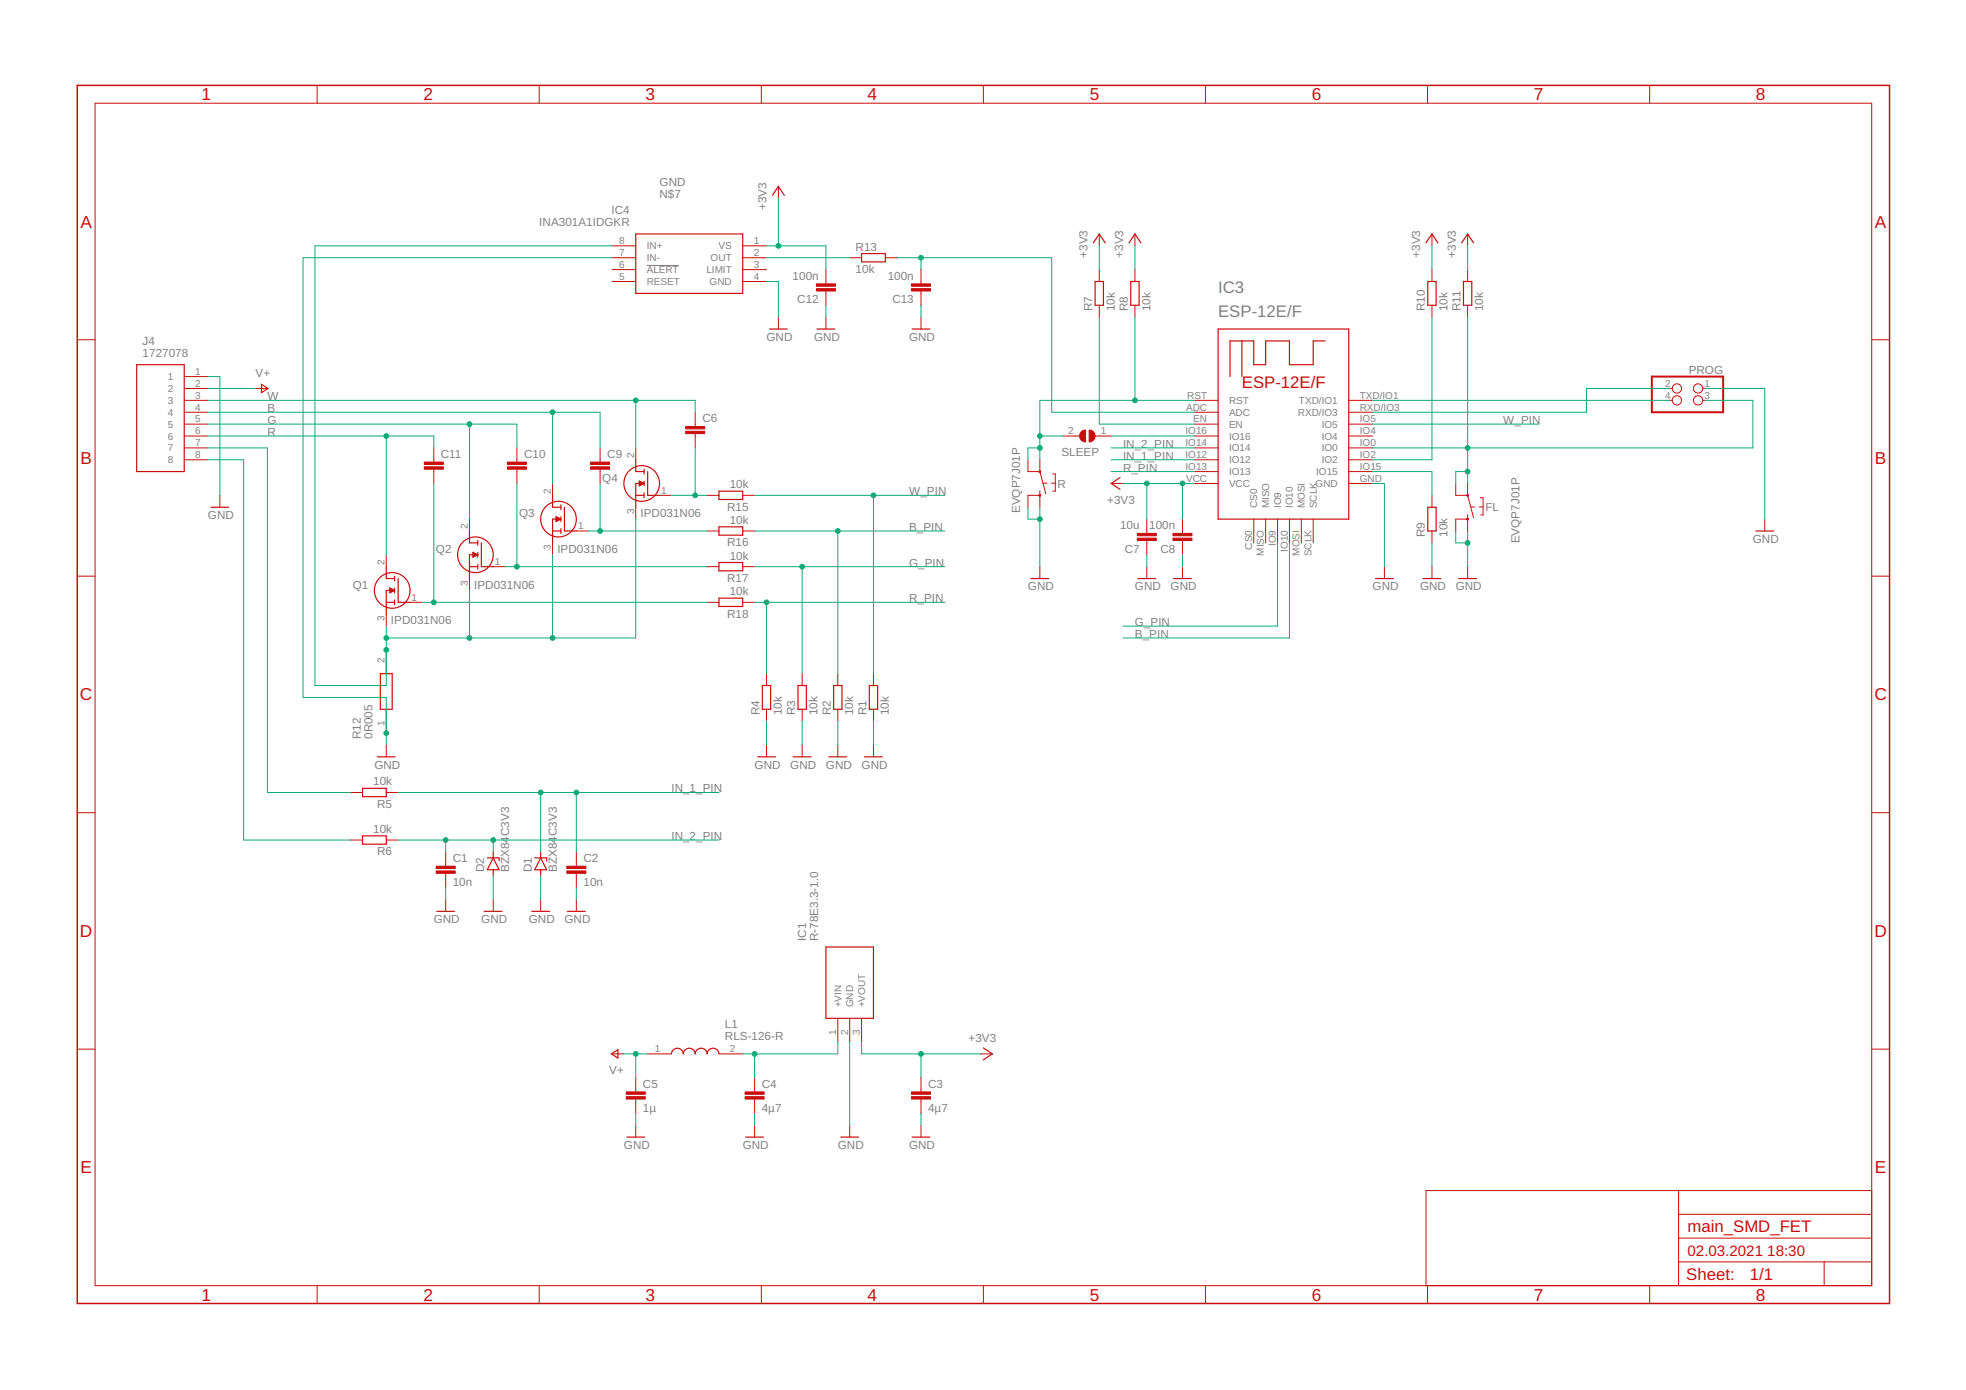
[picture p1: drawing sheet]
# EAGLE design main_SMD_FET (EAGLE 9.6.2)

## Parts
C1  10n  C-EUC0603  [C0603]
C2  10n  C-EUC0603  [C0603]
C3  4µ7  C-EUC0603  [C0603]
C4  4µ7  C-EUC1206  [C1206]
C5  1µ  C-EUC1206  [C1206]
C6  C-EUC0402  [C0402]
C7  10u  C-EUC0603  [C0603]
C8  100n  C-EUC0603  [C0603]
C9  C-EUC0402  [C0402]
C10  C-EUC0402  [C0402]
C11  C-EUC0402  [C0402]
C12  100n  C-EUC0603  [C0603]
C13  100n  C-EUC0603  [C0603]
D1  BZX84C3V3  BZX84CSMD  [TO236]
D2  BZX84C3V3  BZX84CSMD  [TO236]
FL  EVQP7J01P  [EVQP7J01P]
IC1  R-78E3.3-1.0  [R78E3310]
IC3  ESP-12E/F  [ESP-12E]
IC4  INA301A1IDGKR  [SOP65P490X110-8N]
J4  1727078  [SHDR8W90P0X381_1X8_3047X730X86]
L1  RLS-126-R  [RLS126R]
PROG  PINHD-2X2  [2X02]
Q1  IPD031N06  IPD031N06L3GATMA1  [IPD031N06L3GATMA1]
Q2  IPD031N06  IPD031N06L3GATMA1  [IPD031N06L3GATMA1]
Q3  IPD031N06  IPD031N06L3GATMA1  [IPD031N06L3GATMA1]
Q4  IPD031N06  IPD031N06L3GATMA1  [IPD031N06L3GATMA1]
R  EVQP7J01P  [EVQP7J01P]
R1  10k  R-EU_R0402  [R0402]
R2  10k  R-EU_R0402  [R0402]
R3  10k  R-EU_R0402  [R0402]
R4  10k  R-EU_R0402  [R0402]
R5  10k  R-EU_R0603  [R0603]
R6  10k  R-EU_R0603  [R0603]
R7  10k  R-EU_R0402  [R0402]
R8  10k  R-EU_R0402  [R0402]
R9  10k  R-EU_R0402  [R0402]
R10  10k  R-EU_R0402  [R0402]
R11  10k  R-EU_R0402  [R0402]
R12  0R005  PCS1206DR0100ET  [RESC3216X68N]
R13  10k  R-EU_R0402  [R0402]
R15  10k  R-EU_R0402  [R0402]
R16  10k  R-EU_R0402  [R0402]
R17  10k  R-EU_R0402  [R0402]
R18  10k  R-EU_R0402  [R0402]
SLEEP  SJ  [SJ]

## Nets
+3V3: C3.1 C7.2 C8.2 C12.2 IC1.3(+VOUT) IC3.VCC IC4.1(VS) R7.2 R8.2 R10.2 R11.2
B: C9.1 J4.4 Q3.2(D)
B_PIN: IC3.IO10 R2.2 R16.1
G: C10.1 J4.5 Q2.2(D)
G_PIN: IC3.IO9 R3.2 R17.1
GND: C1.2 C2.2 C3.2 C4.2 C5.2 C7.1 C8.1 C12.1 C13.1 D1.A D2.A FL.A2(COM_1) FL.B2(COM_2) IC1.2(GND) IC3.GND IC4.4(GND) IC4.7(IN-) J4.1 PROG.1 R1.1 R2.1 R3.1 R4.1 R9.1 R12.1 R.A2(COM_1) R.B2(COM_2)
IN_1_PIN: C2.1 D1.C IC3.IO12 R5.1
IN_2_PIN: C1.1 D2.C IC3.IO14 R6.1
N$: C13.2 IC3.ADC R13.2
N$2: C11.2 Q1.1(G) R18.2
N$3: IC3.RST R8.1 R.A1(NO_1) R.B1(NO_2) SLEEP.2
N$4: J4.7 R5.2
N$5: J4.8 R6.2
N$6: IC3.RXD/IO3 PROG.2
N$7: IC4.8(IN+) Q1.3(S) Q2.3(S) Q3.3(S) Q4.3(S) R12.2
N$8: IC4.2(OUT) R13.1
N$9: C4.1 IC1.1(+VIN) L1.2
N$10: IC3.EN R7.1
N$11: IC3.IO2 R10.1
N$12: C10.2 Q2.1(G) R17.2
N$13: FL.A1(NO_1) FL.B1(NO_2) IC3.IO0 PROG.3 R11.1
N$14: C9.2 Q3.1(G) R16.2
N$15: C6.2 Q4.1(G) R15.2
N$17: IC3.TXD/IO1 PROG.4
N$21: IC3.IO16 SLEEP.1
N$25: IC3.IO15 R9.2
R: C11.1 J4.6 Q1.2(D)
R_PIN: IC3.IO13 R4.2 R18.1
V+: C5.1 J4.2 L1.1
W: C6.1 J4.3 Q4.2(D)
W_PIN: IC3.IO5 R1.2 R15.1
Unconnected: IC3.CS0 IC3.IO4 IC3.MISO IC3.MOSI IC3.SCLK IC4.3(LIMIT) IC4.5(RESET) IC4.6(!ALERT)
